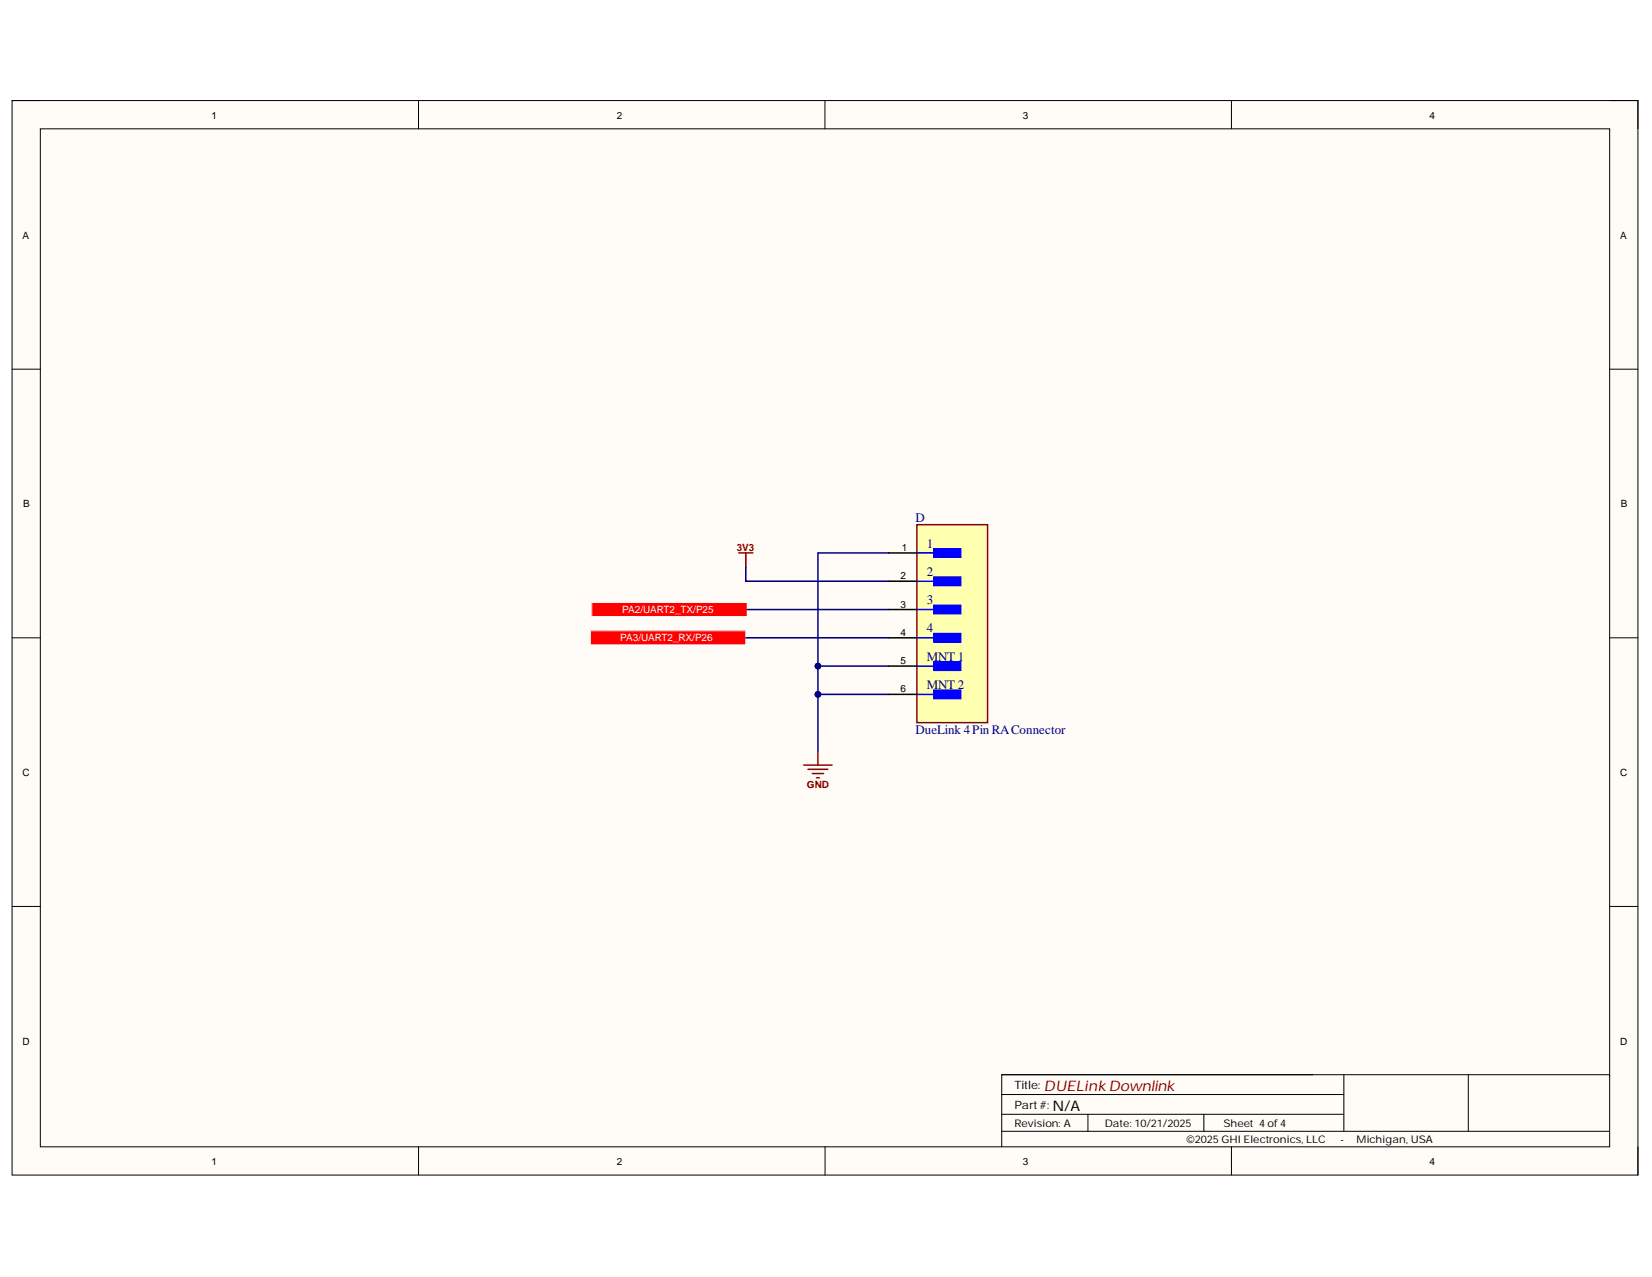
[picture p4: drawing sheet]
<svg xmlns="http://www.w3.org/2000/svg" width="279mm" height="216mm" viewBox="0 0 279 216" stroke-linecap="round" stroke-linejoin="round" font-family="sans-serif">
<path d="M2 17h275v181.7h-275z" fill-rule="evenodd" fill="#fffcf8"/>
<path d="M2 17h275v181.7h-275z" fill="none" stroke="#000" stroke-width=".17"/>
<path d="M6.8 21.8h265.4v172.1h-265.4z" fill-rule="evenodd" fill="#fffcf8"/>
<g fill="none" stroke="#000" stroke-width=".17">
<path d="M2 17h4.8M70.8 17v4.8M139.5 17v4.8M208.3 17v4.8M272.2 17h4.8v4.8M6.8 21.8h265.4v172.1h-265.4zM2 62.4h4.8M272.2 62.4h4.8M2 107.8h4.8M272.2 107.8h4.8M2 153.3h4.8M272.2 153.3h4.8"/>
<path d="M70.8 193.9v4.8M139.5 193.9v4.8M169.4 188.4h57.9M169.4 191.3h102.8M169.4 185.1h57.9M184 188.4v2.9M203.6 188.4v2.9M208.3 193.9v4.8M227.3 181.7v9.6M248.3 181.7v9.6M272.2 181.9v-.2h-102.8v12.2M277 193.9v4.8"/>
</g>
<path d="M135.9 129.3h4.8M136.7 130.1h3.3M137.4 130.8h1.9M138.1 131.5h.5M138.3 127v2.3" fill="none" stroke="#800000" stroke-width=".25"/>
<path d="M99.8 106.6h26.3v2.4h-26.3z" fill-rule="evenodd" fill="#f00"/>
<path d="M99.8 106.6h26.3v2.4h-26.3z" fill="none" stroke="#fff" stroke-width=".17"/>
<path d="M100.1 101.9h26.3v2.3h-26.3z" fill-rule="evenodd" fill="#f00"/>
<path d="M100.1 101.9h26.3v2.3h-26.3z" fill="none" stroke="#fff" stroke-width=".17"/>
<path d="M124.9 93.5h2.4M126.1 93.5v2.4" fill="none" stroke="#800000" stroke-width=".25"/>
<path d="M150.3 93.5h-12v33.5" fill="none" stroke="#000080" stroke-width=".25"/>
<circle cx="138.3" cy="112.6" r=".48" fill="#000080"/>
<circle cx="138.3" cy="112.6" r=".48" fill="none" stroke="#000080" stroke-width=".17"/>
<circle cx="138.3" cy="117.4" r=".48" fill="#000080"/>
<circle cx="138.3" cy="117.4" r=".48" fill="none" stroke="#000080" stroke-width=".17"/>
<path d="M126.1 95.9v2.4h24.2M126.1 107.8h24.2M126.4 103.1h23.9M138.3 112.6h12" fill="none" stroke="#000080" stroke-width=".25"/>
<circle cx="138.3" cy="112.6" r=".48" fill="#000080"/>
<circle cx="138.3" cy="112.6" r=".48" fill="none" stroke="#000080" stroke-width=".17"/>
<path d="M138.3 117.4h12" fill="none" stroke="#000080" stroke-width=".25"/>
<circle cx="138.3" cy="117.4" r=".48" fill="#000080"/>
<circle cx="138.3" cy="117.4" r=".48" fill="none" stroke="#000080" stroke-width=".17"/>
<path d="M155.1 88.7h11.9v33.5h-11.9z" fill-rule="evenodd" fill="#ffffb0"/>
<path d="M155.1 88.7h11.9v33.5h-11.9z" fill="none" stroke="#800000" stroke-width=".25"/>
<path d="M157.9 92.8h4.6v1.4h-4.6z" fill-rule="evenodd" fill="#00f"/>
<path d="M155.1 93.5h5.2M157.9 92.8h4.6v1.4h-4.6z" fill="none" stroke="#00f" stroke-width=".25"/>
<path d="M157.9 97.6h4.6v1.4h-4.6z" fill-rule="evenodd" fill="#00f"/>
<path d="M155.1 98.3h5.2M157.9 97.6h4.6v1.4h-4.6z" fill="none" stroke="#00f" stroke-width=".25"/>
<path d="M157.9 102.3h4.6v1.5h-4.6z" fill-rule="evenodd" fill="#00f"/>
<path d="M155.1 103.1h5.2M157.9 102.3h4.6v1.5h-4.6z" fill="none" stroke="#00f" stroke-width=".25"/>
<path d="M157.9 107.1h4.6v1.4h-4.6z" fill-rule="evenodd" fill="#00f"/>
<path d="M155.1 107.8h5.2M157.9 107.1h4.6v1.4h-4.6z" fill="none" stroke="#00f" stroke-width=".25"/>
<path d="M157.9 111.9h4.6v1.4h-4.6z" fill-rule="evenodd" fill="#00f"/>
<path d="M155.1 112.6h5.2M157.9 111.9h4.6v1.4h-4.6z" fill="none" stroke="#00f" stroke-width=".25"/>
<path d="M157.9 116.7h4.6v1.4h-4.6z" fill-rule="evenodd" fill="#00f"/>
<path d="M155.1 117.4h5.2M157.9 116.7h4.6v1.4h-4.6z" fill="none" stroke="#00f" stroke-width=".25"/>
<path d="M150.3 93.5h4.8M150.3 98.3h4.8M150.3 103.1h4.8M150.3 107.8h4.8M150.3 112.6h4.8M150.3 117.4h4.8" fill="none" stroke="#000" stroke-width=".25"/>
<text font-size="2.5" fill="#800000" x="176.6" y="184.4">DUELink Downlink</text>
<text font-size="2.5" x="178" y="187.8">N/A</text>
<g font-size="2.2" fill="#000080">
<text x="154.8" y="88.3">D</text>
<text x="156.8" y="92.6">1</text>
<text x="156.8" y="97.3">2</text>
<text x="156.8" y="102.2">3</text>
<text x="156.8" y="106.9">4</text>
<text x="156.8" y="111.7">MNT 1</text>
<text x="156.8" y="116.5">MNT 2</text>
<text x="154.8" y="124.2">DueLink 4Pin RAConnector</text>
</g>
<g font-size="1.9">
<text x="171.6" y="184.1">Title:</text>
<text x="171.6" y="187.5">Part#:</text>
</g>
<g font-size="1.8">
<text x="171.6" y="190.5">Revision: A</text>
<text x="186.9" y="190.5">Date: 10/21/2025</text>
<text x="206.9" y="190.5">Sheet 4 of4</text>
<text x="200.7" y="193.3">©2025 GHI Electronics, LLC</text>
<text x="226.7" y="193.3">-</text>
<text x="229.4" y="193.3">Michigan, USA</text>
</g>
<g font-size="1.7">
<text x="35.8" y="20">1</text>
<text x="104.3" y="20">2</text>
<text x="173" y="20">3</text>
<text x="241.8" y="20">4</text>
<text x="3.8" y="40.3">A</text>
<text x="274" y="40.3">A</text>
<text x="3.9" y="85.8">B</text>
<text x="274.1" y="85.8">B</text>
<text x="152.5" y="93.2">1</text>
<text x="152.3" y="97.9">2</text>
<text x="152.3" y="102.8">3</text>
<text x="152.3" y="107.5">4</text>
<text x="152.3" y="112.3">5</text>
<text x="152.3" y="117.1">6</text>
<text x="3.8" y="131.2">C</text>
<text x="274" y="131.2">C</text>
<text x="3.8" y="176.6">D</text>
<text x="274" y="176.6">D</text>
<text x="35.8" y="196.9">1</text>
<text x="104.3" y="196.9">2</text>
<text x="173" y="196.9">3</text>
<text x="241.8" y="196.9">4</text>
</g>
<g font-size="1.7" fill="#800000">
<text x="124.6" y="93.2">3V3</text>
<text x="136.5" y="133.3">GND</text>
</g>
<g font-size="1.7" fill="#fff">
<text x="105.2" y="103.7">PA2/UART2_TX/P25</text>
<text x="104.9" y="108.4">PA3/UART2_RX/P26</text>
</g>
</svg>
